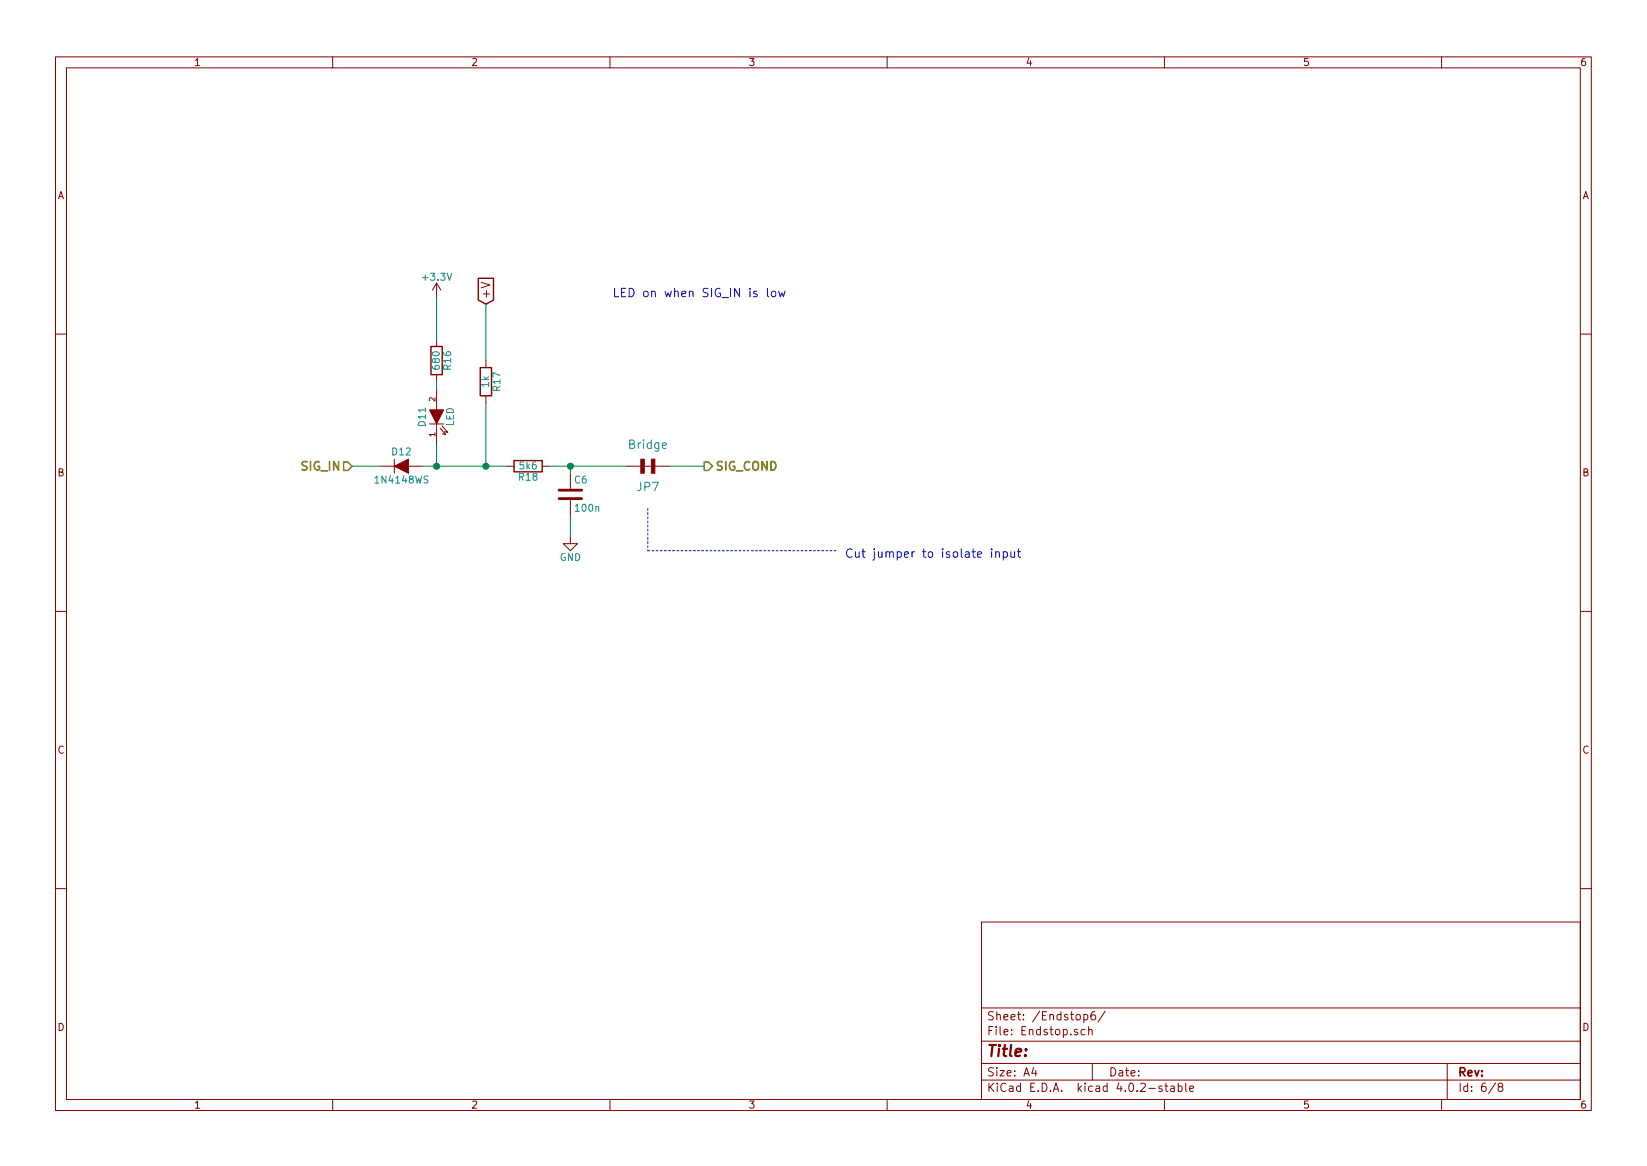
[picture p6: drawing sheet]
<svg xmlns="http://www.w3.org/2000/svg" width="297mm" height="210mm" viewBox="0 0 297 210" stroke-linecap="round" stroke-linejoin="round" font-family="sans-serif">
<g fill="none" stroke="#840000" stroke-width=".18">
<path d="M10 10.3h277v189.9h-277zM12 12.2h273v186.1h-273zM60 10.3v1.9M110 10.3v1.9M160 10.3v1.9M210 10.3v1.9M260 10.3v1.9M78.7 51v2.6M78.7 51l-.7 1.3M78.7 51l.8 1.3M10 60.2h2M77.5 76.4h2.5"/>
<path d="M78.7 61.2v1.3M78.7 67.6v1.2M78.7 70.1v3.8M78.7 76.4v3.9M79.4 77.2l1 1.2-.6-.2M79.8 76.8l1 1.2-.7-.2M87.6 65v1.3M87.6 71.4v1.2M285 60.2h2M68.6 84.1h2.5M71.1 82.8v2.5M73.7 84.1h2.5"/>
<path d="M91.4 84.1h1.3M97.8 84.1h1.3M102.9 96.8v1.2h1.2l-1.2 1.3-1.3-1.3h1.3M102.9 85.3v2.8M102.9 90.2v2.8M113 84.1h2.6M116.2 84.1h1.3M118.1 84.1h2.5M10 110.3h2M285 110.3h2M10 160.2h2M177 166.3h108v32h-108z"/>
<path d="M285 160.2h2M60 198.3v1.9M110 198.3v1.9M160 198.3v1.9M177 194.8h108M177 191.8h108M177 187.8h108M177 181.8h108M186.4 192.5l-.3 1h.9M186.8 193v1M195.5 183l.4-.1 .3 .3-.1 .6h-.6M195.5 182.9v1.5"/>
<path d="M195.7 185.7l-.5-.1-.2 .3v.6l.2 .1 .5-.1M196.3 185.7l.2-.1 .4 .1 .1 .9M196.3 185.1v1.5M197 191.8v3M197.5 182.4a.59 .59 0 0 0-.8 .7l.1 .7 .2 .1 .5-.1 .1-.5-.1-.2-.5-.1-.3 .3M199.3 182.3l-1.3 2M209.6 195.9a.37 .37 0 0 0-.6 .1l.1 .3 .5 .1 .1 .1-.3 .3-.4-.1M210 198.3v1.9M210.1 195.8h.5M210.3 195.3v1.3l.3 .2M211.2 195.9h.5l.1 .9M211.8 196.2l-.5 .1-.2 .2 .2 .3 .5-.1"/>
<path d="M212.5 195.9l.4-.1 .3 .3-.1 .6h-.6M212.5 195.3v1.5M213.8 195.3v1.3l.2 .2M214.6 196.3l.7-.1-.1-.3-.4-.1-.2 .2v.7h.6M260 198.3v1.9M261 191.8v6.5M269.7 195.2l-1.2 2M270.5 196l-.3-.3 .1-.2 .2-.2 .4 .1 .1 .2v.2l-.5 .2-.3 .3 .1 .4 .2 .1h.3l.2-.3v-.2l-.2-.3"/>
</g>
<path d="M100.8 89.9h4.1M100.8 88.4h4.1" fill="none" stroke="#840000" stroke-width=".51"/>
<path d="M86.3 50.2h2.7v3.9l-1.4 .8-1.3-.8zM77.7 62.5h2.1v5.1h-2.1zM86.6 66.3h2v5.1h-2zM92.7 83.1h5.1v2h-5.1z" fill="none" stroke="#840000" stroke-width=".25"/>
<g fill="#840000" stroke="#840000" stroke-width=".18">
<path d="M77.5 73.9h2.5l-1.3 2.5z"/>
<path d="M71.1 84.1l2.6-1.3v2.5z"/>
<path d="M115.6 82.8h.6v2.5h-.6z"/>
<path d="M117.5 82.8h.6v2.5h-.6z"/>
</g>
<path d="M62 83.3h.7l.8 .8-.8 .7h-.7zM127 83.3h.8l.7 .8-.7 .7h-.8z" fill="none" stroke="#848400" stroke-width=".25"/>
<path d="M78.7 53.6v7.6M87.6 54.9v10.1M78.7 68.8v1.3M87.6 72.6v11.5M63.5 84.1h5.1M76.2 84.1h15.2M78.7 80.3v3.8M99.1 84.1h13.9M102.9 84.1v1.2M102.9 93v3.8M120.6 84.1h6.4" fill="none" stroke="#008400" stroke-width=".18"/>
<g fill="#008400" stroke="#008400" stroke-width=".25">
<circle cx="78.7" cy="84.1" r=".51"/>
<circle cx="102.9" cy="84.1" r=".51"/>
<circle cx="87.6" cy="84.1" r=".51"/>
</g>
<g fill="none" stroke="#0000c2" stroke-width=".18">
<path d="M138.4 52v1.3l.2 .2M139.2 52.6l.2-.1 .5 .1v.6l-.1 .2-.4 .1-.2-.1zM140.4 52.5l.3 1 .3-.7 .3 .7 .3-1M178.8 99v.1M178.8 99.5v1M179.6 99.6h.1a.36 .36 0 0 1 .5 .1v.8M179.6 99.5v1M180.9 99.6l.5-.1 .3 .3v.4l-.2 .2h-.6M180.9 99.5v1.5M182.3 99.5v.8a.38 .38 0 0 0 .7 0M183 99.5v1M183.5 99.5h.6"/>
<path d="M183.7 99v1.3l.4 .2"/>
</g>
<path d="M116.8 91.7v7.6M116.8 99.3h34.3" fill="none" stroke="#0000c2" stroke-width=".18" stroke-dasharray=".3 .4"/>
<text font-size="2.8" fill="#840000" x="178" y="190.5">Title:</text>
<g font-size="2.1" fill="#840000">
<text x="88.4" y="53.9" transform="rotate(-90 88.4 53.9)">+V</text>
<text x="178" y="184">Sheet: /Endstop6/</text>
<text x="178" y="186.7">File: Endstop.sch</text>
<text x="178" y="196.9">KiCad E.D.A. kicad 4.0.2-stable</text>
<text x="178" y="194.1">Size: A4</text>
<text x="200" y="194.1">Date:</text>
<text x="263" y="194.1">Rev:</text>
<text x="263" y="196.9">Id: 6/8</text>
</g>
<g font-size="2.1" fill="#0000c2">
<text x="110.5" y="53.6">LED on when SIG_IN is low</text>
<text x="152.4" y="100.6">Cut jumper to isolate input</text>
</g>
<g font-size="2.1" fill="#008484">
<text x="113.5" y="80.9">Bridge</text>
<text x="115" y="88.6">JP7</text>
</g>
<g font-size="2.1" fill="#848400">
<text x="54.5" y="84.8">SIG_IN</text>
<text x="129.1" y="84.8">SIG_COND</text>
</g>
<g font-size="1.8" fill="#840000">
<text x="35" y="11.9">1</text>
<text x="85" y="11.9">2</text>
<text x="135" y="11.9">3</text>
<text x="185" y="11.9">4</text>
<text x="235" y="11.9">5</text>
<text x="285" y="11.9">6</text>
<text x="10.4" y="35.9">A</text>
<text x="285.4" y="35.9">A</text>
<text x="10.4" y="85.9">B</text>
<text x="285.4" y="85.9">B</text>
<text x="10.4" y="135.9">C</text>
<text x="285.4" y="135.9">C</text>
<text x="10.4" y="185.9">D</text>
<text x="285.4" y="185.9">D</text>
<text x="35" y="199.9">1</text>
<text x="85" y="199.9">2</text>
<text x="135" y="199.9">3</text>
<text x="185" y="199.9">4</text>
<text x="235" y="199.9">5</text>
<text x="285" y="199.9">6</text>
</g>
<g font-size="1.8" fill="#008484">
<text x="76.4" y="50.6">+3.3V</text>
<text x="79.3" y="66.5" transform="rotate(-90 79.3 66.5)">680</text>
<text x="81.3" y="66.6" transform="rotate(-90 81.3 66.6)">R16</text>
<text x="88.2" y="69.8" transform="rotate(-90 88.2 69.8)">1k</text>
<text x="90.2" y="70.5" transform="rotate(-90 90.2 70.5)">R17</text>
<text x="76.8" y="76.8" transform="rotate(-90 76.8 76.8)">D11</text>
<text x="81.8" y="76.9" transform="rotate(-90 81.8 76.9)">LED</text>
<text x="70.8" y="82.1">D12</text>
<text x="67.9" y="87.2">1N4148WS</text>
<text x="93.6" y="86.7">R18</text>
<text x="93.8" y="84.6">5k6</text>
<text x="103.6" y="87.2">C6</text>
<text x="103.9" y="92.2">100n</text>
<text x="100.9" y="101.1">GND</text>
</g>
<g font-size="1.4" fill="#840000">
<text x="78.5" y="72.4" transform="rotate(-90 78.5 72.4)">2</text>
<text x="78.5" y="78.7" transform="rotate(-90 78.5 78.7)">1</text>
</g>
</svg>
